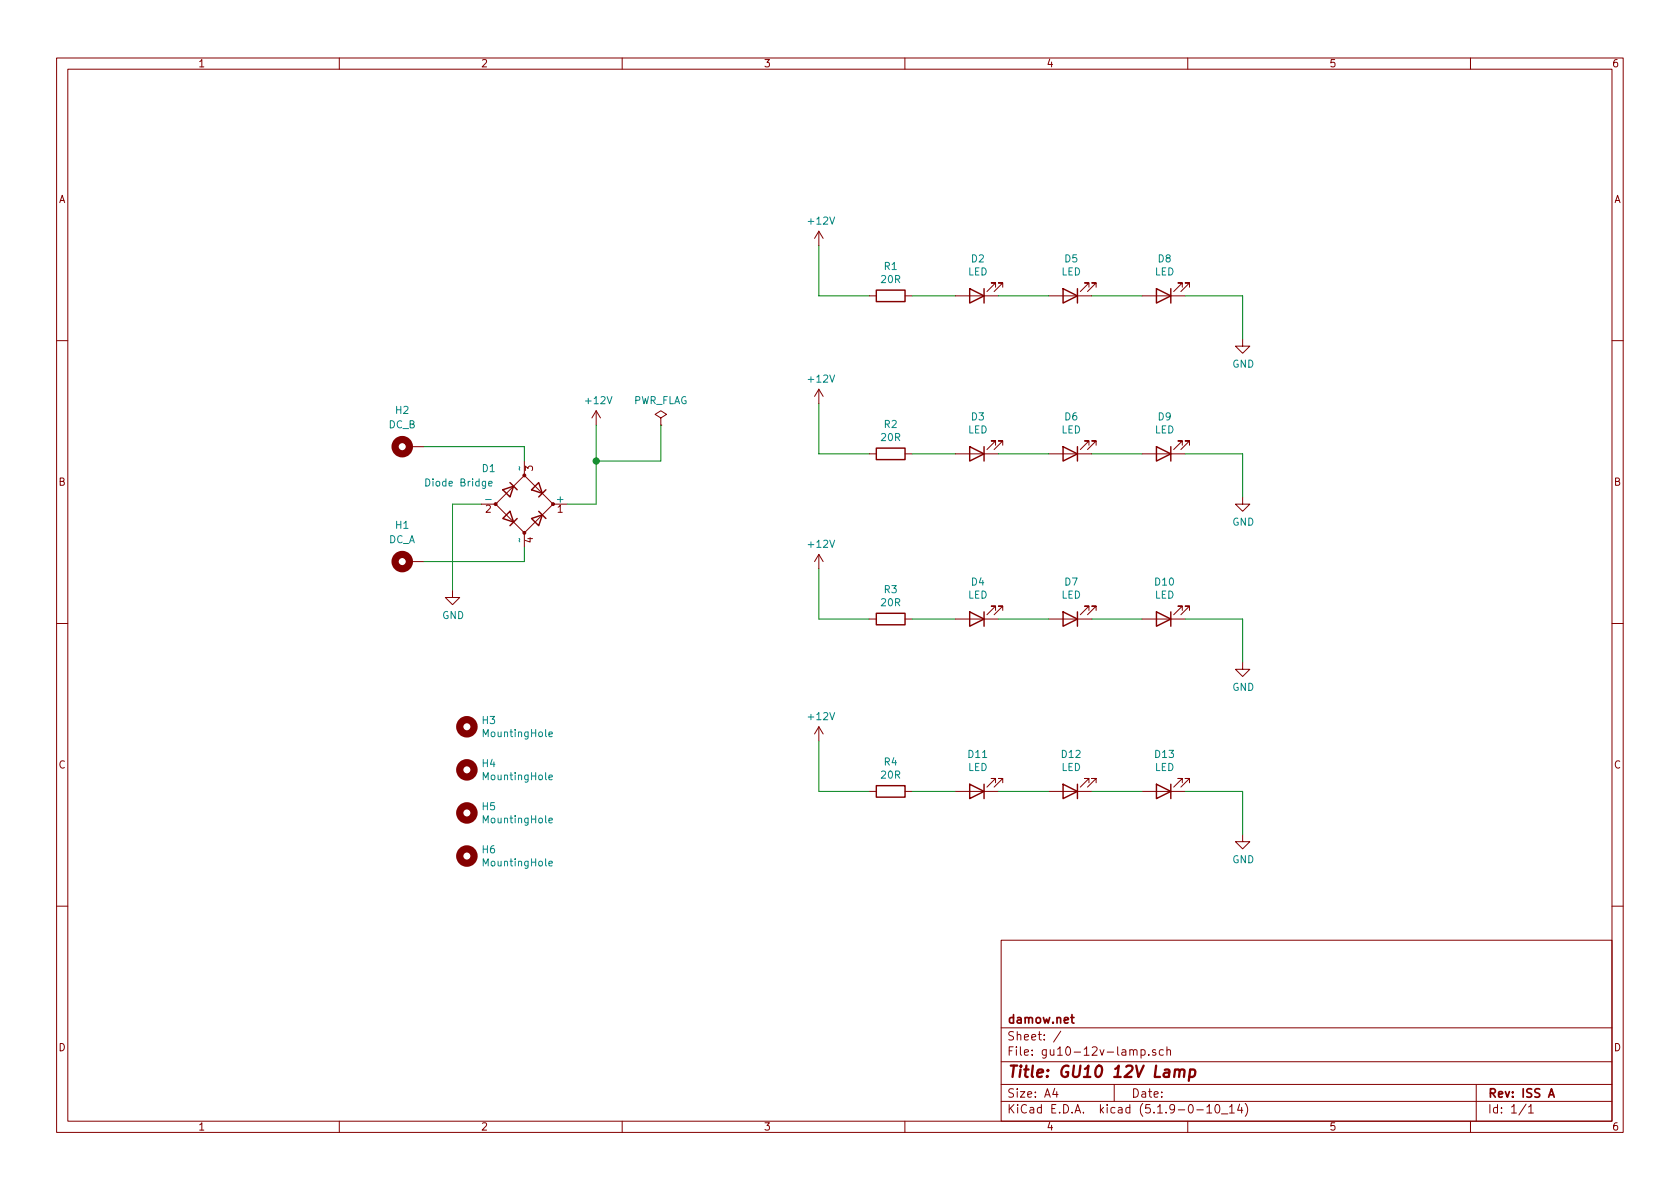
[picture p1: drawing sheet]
<svg xmlns="http://www.w3.org/2000/svg" width="297mm" height="210mm" viewBox="0 0 297 210" stroke-linecap="round" stroke-linejoin="round" font-family="sans-serif">
<g fill="none" stroke="#840000" stroke-width=".18">
<path d="M10 10.3h277v189.9h-277zM12 12.2h273v186.1h-273zM60 10.3v1.9M110 10.3v1.9M160 10.3v1.9M210 10.3v1.9M260 10.3v1.9M144.8 40.9v2.5M144.8 40.9l-.8 1.3M144.8 40.9l.7 1.3M153.7 52.3h1.2M160 52.3h1.3"/>
<path d="M168.9 52.3h7.6M176 50.8v-.8h-.7h.7l-1.5 1.6M177.3 50.8v-.8h-.8h.8l-1.5 1.6M185.4 52.3h7.6M192.5 50.8v-.8h-.7h.7l-1.5 1.6M193.8 50.8v-.8h-.8h.8l-1.5 1.6M201.9 52.3h7.6M209 50.8v-.8h-.7h.7l-1.5 1.6M210.3 50.8v-.8h-.8h.8l-1.5 1.6M219.7 59.9v1.3h1.3l-1.3 1.3-1.3-1.3h1.3M10 60.2h2M72.4 79h2.5"/>
<path d="M105.4 72.6l-.8 1.3M105.4 72.6v2.6M105.4 72.6l.8 1.3M116.8 73.9l1.1-.6-1.1-.7-1 .7 1 .6v1.3M116.8 75.2h.1M144.8 68.8l-.8 1.3M144.8 68.8v2.6M144.8 68.8l.7 1.3M176 78.7v-.7h-.7h.7l-1.5 1.5M177.3 78.7v-.7h-.8h.8l-1.5 1.5M192.5 78.7v-.7h-.7h.7l-1.5 1.5M193.8 78.7v-.7h-.8h.8l-1.5 1.5"/>
<path d="M209 78.7v-.7h-.7h.7l-1.5 1.5M210.3 78.7v-.7h-.8h.8l-1.5 1.5M285 60.2h2M72.4 99.3h2.5M85.1 89.1h2.5M92.7 84.1l5.1 5-5.1 5.1-5.1-5.1zM92.7 81.5v2.6M92.7 94.2v2.6M97.8 89.1h2.5M144.8 98v2.6M144.8 98l-.8 1.3M144.8 98l.7 1.3"/>
<path d="M153.7 80.3h1.2M160 80.3h1.3M168.9 80.3h7.6M185.4 80.3h7.6M201.9 80.3h7.6M219.7 87.9v1.2h1.3l-1.3 1.3-1.3-1.3h1.3M10 110.3h2M80 104.4v1.3h1.3l-1.3 1.2-1.3-1.2h1.3M153.7 109.5h1.2M160 109.5h1.3M168.9 109.5h7.6M176 107.9v-.7h-.7h.7l-1.5 1.5"/>
<path d="M177.3 107.9v-.7h-.8h.8l-1.5 1.5M185.4 109.5h7.6M192.5 107.9v-.7h-.7h.7l-1.5 1.5M193.8 107.9v-.7h-.8h.8l-1.5 1.5M201.9 109.5h7.6M209 107.9v-.7h-.7h.7l-1.5 1.5M210.3 107.9v-.7h-.8h.8l-1.5 1.5M219.7 117.1v1.3h1.3l-1.3 1.2-1.3-1.2h1.3M285 110.3h2M144.8 128.5v2.6M144.8 128.5l-.8 1.3M144.8 128.5l.7 1.3"/>
<path d="M153.7 139.9h1.2M160 139.9h1.3M168.9 139.9h7.6M176 138.4v-.7h-.7h.7l-1.5 1.5M177.3 138.4v-.7h-.8h.8l-1.5 1.5M185.4 139.9h7.6M192.5 138.4v-.7h-.7h.7l-1.5 1.5M193.8 138.4v-.7h-.8h.8l-1.5 1.5M201.9 139.9h7.6M209 138.4v-.7h-.7h.7l-1.5 1.5M210.3 138.4v-.7h-.8h.8l-1.5 1.5M219.7 147.6v1.2h1.3l-1.3 1.3-1.3-1.3h1.3"/>
<path d="M10 160.2h2M177 166.3h108v32h-108zM285 160.2h2M60 198.3v1.9M110 198.3v1.9M160 198.3v1.9M177 194.8h108M177 191.8h108M177 187.8h108M177 181.8h108M186.5 192.5l-.4 1h1M186.8 193v1"/>
<path d="M187.6 182.3l-1.3 2M197 191.8v3M200.4 185.8l.2-.2 .4 .1v.9M201.8 185.7l.4-.1 .3 .3-.1 .6-.2 .1-.4-.1M201.8 185.6v1.5M203.1 186.5v.1M204.3 185.7l-.3-.1-.2 .2v.2l.5 .2v.3h-.5M205.7 185.7l-.4-.1-.3 .3 .1 .6h.6M206.3 185.7l.3-.1 .3 .1 .1 .9M206.3 185.1v1.5M210 198.3v1.9M211.6 196.3h1.2"/>
<path d="M213.4 195.8l.4-.5v1.5M213.4 196.8h.8M215 195.4l.3-.1a.94 .94 0 0 1 0 1.5 .8 .8 0 0 1-.6-.6 .8 .8 0 0 1 .3-.8zM216 197h1.1M217.4 195.8l.4-.5v1.5M217.4 196.8h.8M219.2 195.2l-.4 1.1h.9M219.5 195.8v1M220.2 195.1a1.71 1.71 0 0 1 0 2.3M260 198.3v1.9M261 191.8v6.5M269.8 195.2l-1.2 2"/>
<path d="M270.3 195.8l.4-.5v1.5M270.3 196.8h.8"/>
</g>
<path d="M189.3 179.9h.6M189.5 179.4v1.3l.4 .2M273.8 194l.5-1.5 .5 1.5M274 193.6h.7" fill="none" stroke="#840000" stroke-width=".3"/>
<path d="M207.7 189.3a.5 .5 0 0 1 .9 .1l-.1 1M208.6 189.4a.47 .47 0 0 1 .4-.3 .47 .47 0 0 1 .4 .3l-.1 1M210.4 189.2h.8l.2 .3-.1 .6a.66 .66 0 0 1-1 .2M210.4 189.1l-.2 2" fill="none" stroke="#840000" stroke-width=".41"/>
<g fill="none" stroke="#840000" stroke-width="1.3">
<circle cx="71.1" cy="79" r="1.27"/>
<circle cx="71.1" cy="99.3" r="1.27"/>
<circle cx="82.5" cy="136.1" r="1.27"/>
<circle cx="82.5" cy="128.5" r="1.27"/>
<circle cx="82.5" cy="143.8" r="1.27"/>
<circle cx="82.5" cy="151.4" r="1.27"/>
</g>
<g fill="#840000" stroke="#840000" stroke-width=".18">
<circle cx="87.6" cy="89.1" r=".25"/>
<circle cx="92.7" cy="94.2" r=".25"/>
<circle cx="92.7" cy="84.1" r=".25"/>
<circle cx="97.8" cy="89.1" r=".25"/>
</g>
<g fill="none" stroke="#840000" stroke-width=".25">
<path d="M154.9 51.3h5.1v2h-5.1zM171.4 51l2.6 1.3-2.6 1.3zM174 51v2.6M188 51l2.5 1.3-2.5 1.3zM190.5 51v2.6M204.5 51l2.5 1.3-2.5 1.3zM207 51v2.6M154.9 79.2h5.1v2.1h-5.1zM171.4 79l2.6 1.3-2.6 1.2zM174 79v2.5M188 79l2.5 1.3-2.5 1.2zM190.5 79v2.5"/>
<path d="M204.5 79l2.5 1.3-2.5 1.2zM207 79v2.5M88.9 86.6l1.9-.6-.6 1.9zM88.9 91.7l1.3-1.3 .6 1.9zM90.2 85.3l1.2 1.3M91.4 91.7l-1.2 1.3M94 86.6l1.2-1.3 .7 1.9zM94 91.7l1.9-.6-.7 1.9zM95.2 90.4l1.3 1.3M96.5 86.6l-1.3 1.3M154.9 108.5h5.1v2h-5.1zM171.4 108.2l2.6 1.3-2.6 1.2z"/>
<path d="M174 108.2v2.5M188 108.2l2.5 1.3-2.5 1.2zM190.5 108.2v2.5M204.5 108.2l2.5 1.3-2.5 1.2zM207 108.2v2.5M154.9 138.9h5.1v2.1h-5.1zM171.4 138.7l2.6 1.2-2.6 1.3zM174 138.7v2.5M188 138.7l2.5 1.2-2.5 1.3zM190.5 138.7v2.5M204.5 138.7l2.5 1.2-2.5 1.3zM207 138.7v2.5"/>
</g>
<path d="M86.4 85.5l.6-.1-.1-.2-.3-.1-.2 .2 .1 .6h.4M91.8 82.5l.1 .6M91.8 95.2l.1 .6M97.1 137.5l.6-.1-.1-.3h-.3l-.2 .1v.6h.5M97.1 129.8l.6-.1-.1-.2-.3-.1-.2 .2v.6h.5M97.1 152.7l.6-.1-.1-.3h-.3l-.2 .2v.6h.5M97.1 145.1l.6-.1-.1-.3h-.3l-.2 .2v.6h.5" fill="none" stroke="#008484" stroke-width=".18"/>
<g fill="none" stroke="#008400" stroke-width=".18">
<path d="M144.8 43.4v8.9h8.9M161.3 52.3h7.6M176.5 52.3h8.9M193 52.3h8.9M209.5 52.3h10.2v7.6M74.9 79h17.8v2.5M105.4 75.2v13.9h-5.1M116.8 75.2v6.3h-11.4M144.8 71.4v8.9h8.9M85.1 89.1h-5.1v15.3M92.7 96.8v2.5h-17.8M161.3 80.3h7.6"/>
<path d="M176.5 80.3h8.9M193 80.3h8.9M209.5 80.3h10.2v7.6M144.8 100.6v8.9h8.9M161.3 109.5h7.6M176.5 109.5h8.9M193 109.5h8.9M209.5 109.5h10.2v7.6M144.8 131.1v8.8h8.9M161.3 139.9h7.6M176.5 139.9h8.9M193 139.9h8.9"/>
<path d="M209.5 139.9h10.2v7.7"/>
</g>
<circle cx="105.4" cy="81.5" r=".51" fill="#008400" stroke="#008400" stroke-width=".25"/>
<text font-size="2.8" fill="#840000" x="178" y="190.5">Title: GU10 12V Lamp</text>
<g font-size="2.1" fill="#840000">
<text x="178" y="184">Sheet: /</text>
<text x="178" y="181">damow.net</text>
<text x="178" y="186.7">File: gu10-12v-lamp.sch</text>
<text x="178" y="196.9">KiCad E.D.A. kicad (5.1.9-0-10_14)</text>
<text x="178" y="194.1">Size: A4</text>
<text x="200" y="194.1">Date:</text>
<text x="263" y="194.1">Rev: ISS A</text>
<text x="263" y="196.9">Id: 1/1</text>
</g>
<g font-size="1.8" fill="#840000">
<text x="35" y="11.9">1</text>
<text x="85" y="11.9">2</text>
<text x="135" y="11.9">3</text>
<text x="185" y="11.9">4</text>
<text x="235" y="11.9">5</text>
<text x="285" y="11.9">6</text>
<text x="10.4" y="35.9">A</text>
<text x="285.4" y="35.9">A</text>
<text x="94.2" y="83.3" transform="rotate(-90 94.2 83.3)">3</text>
<text x="10.4" y="85.9">B</text>
<text x="285.4" y="85.9">B</text>
<text x="85.9" y="90.7">2</text>
<text x="94.2" y="96" transform="rotate(-90 94.2 96)">4</text>
<text x="98.6" y="90.7">1</text>
<text x="10.4" y="135.9">C</text>
<text x="285.4" y="135.9">C</text>
<text x="10.4" y="185.9">D</text>
<text x="285.4" y="185.9">D</text>
<text x="35" y="199.9">1</text>
<text x="85" y="199.9">2</text>
<text x="135" y="199.9">3</text>
<text x="185" y="199.9">4</text>
<text x="235" y="199.9">5</text>
<text x="285" y="199.9">6</text>
</g>
<g font-size="1.8" fill="#008484">
<text x="143.1" y="39.7">+12V</text>
<text x="156.4" y="47.7">R1</text>
<text x="171.8" y="46.4">D2</text>
<text x="188.3" y="46.4">D5</text>
<text x="204.8" y="46.4">D8</text>
<text x="155.9" y="50.1">20R</text>
<text x="171.1" y="48.7">LED</text>
<text x="187.7" y="48.7">LED</text>
<text x="204.2" y="48.7">LED</text>
<text x="217.9" y="65">GND</text>
<text x="103.7" y="71.5">+12V</text>
<text x="111.9" y="71.5">PWR_FLAG</text>
<text x="143.1" y="67.7">+12V</text>
<text x="68.7" y="75.7">DC_B</text>
<text x="70" y="73.2">H2</text>
<text x="155.9" y="78">20R</text>
<text x="156.4" y="75.7">R2</text>
<text x="171.1" y="76.7">LED</text>
<text x="171.8" y="74.3">D3</text>
<text x="187.7" y="76.7">LED</text>
<text x="188.3" y="74.3">D6</text>
<text x="204.2" y="76.7">LED</text>
<text x="204.8" y="74.3">D9</text>
<text x="85.3" y="83.5">D1</text>
<text x="75.6" y="86">Diode Bridge</text>
<text x="86.1" y="88.9">-</text>
<text x="98.6" y="88.9">+</text>
<text x="70" y="93.5">H1</text>
<text x="217.9" y="93">GND</text>
<text x="68.7" y="96.1">DC_A</text>
<text x="143.1" y="96.9">+12V</text>
<text x="155.9" y="107.2">20R</text>
<text x="156.4" y="104.9">R3</text>
<text x="171.1" y="105.9">LED</text>
<text x="171.8" y="103.6">D4</text>
<text x="187.7" y="105.9">LED</text>
<text x="188.3" y="103.6">D7</text>
<text x="204.2" y="105.9">LED</text>
<text x="204.3" y="103.6">D10</text>
<text x="78.2" y="109.5">GND</text>
<text x="217.9" y="122.2">GND</text>
<text x="85.3" y="128">H3</text>
<text x="85.6" y="130.3">MountingHole</text>
<text x="143.1" y="127.3">+12V</text>
<text x="85.3" y="135.7">H4</text>
<text x="85.6" y="138">MountingHole</text>
<text x="155.9" y="137.7">20R</text>
<text x="156.4" y="135.4">R4</text>
<text x="171.1" y="136.3">LED</text>
<text x="171.2" y="134">D11</text>
<text x="187.7" y="136.3">LED</text>
<text x="187.8" y="134">D12</text>
<text x="204.2" y="136.3">LED</text>
<text x="204.3" y="134">D13</text>
<text x="85.3" y="143.3">H5</text>
<text x="85.6" y="145.6">MountingHole</text>
<text x="85.3" y="150.9">H6</text>
<text x="85.6" y="153.2">MountingHole</text>
<text x="217.9" y="152.6">GND</text>
</g>
</svg>
